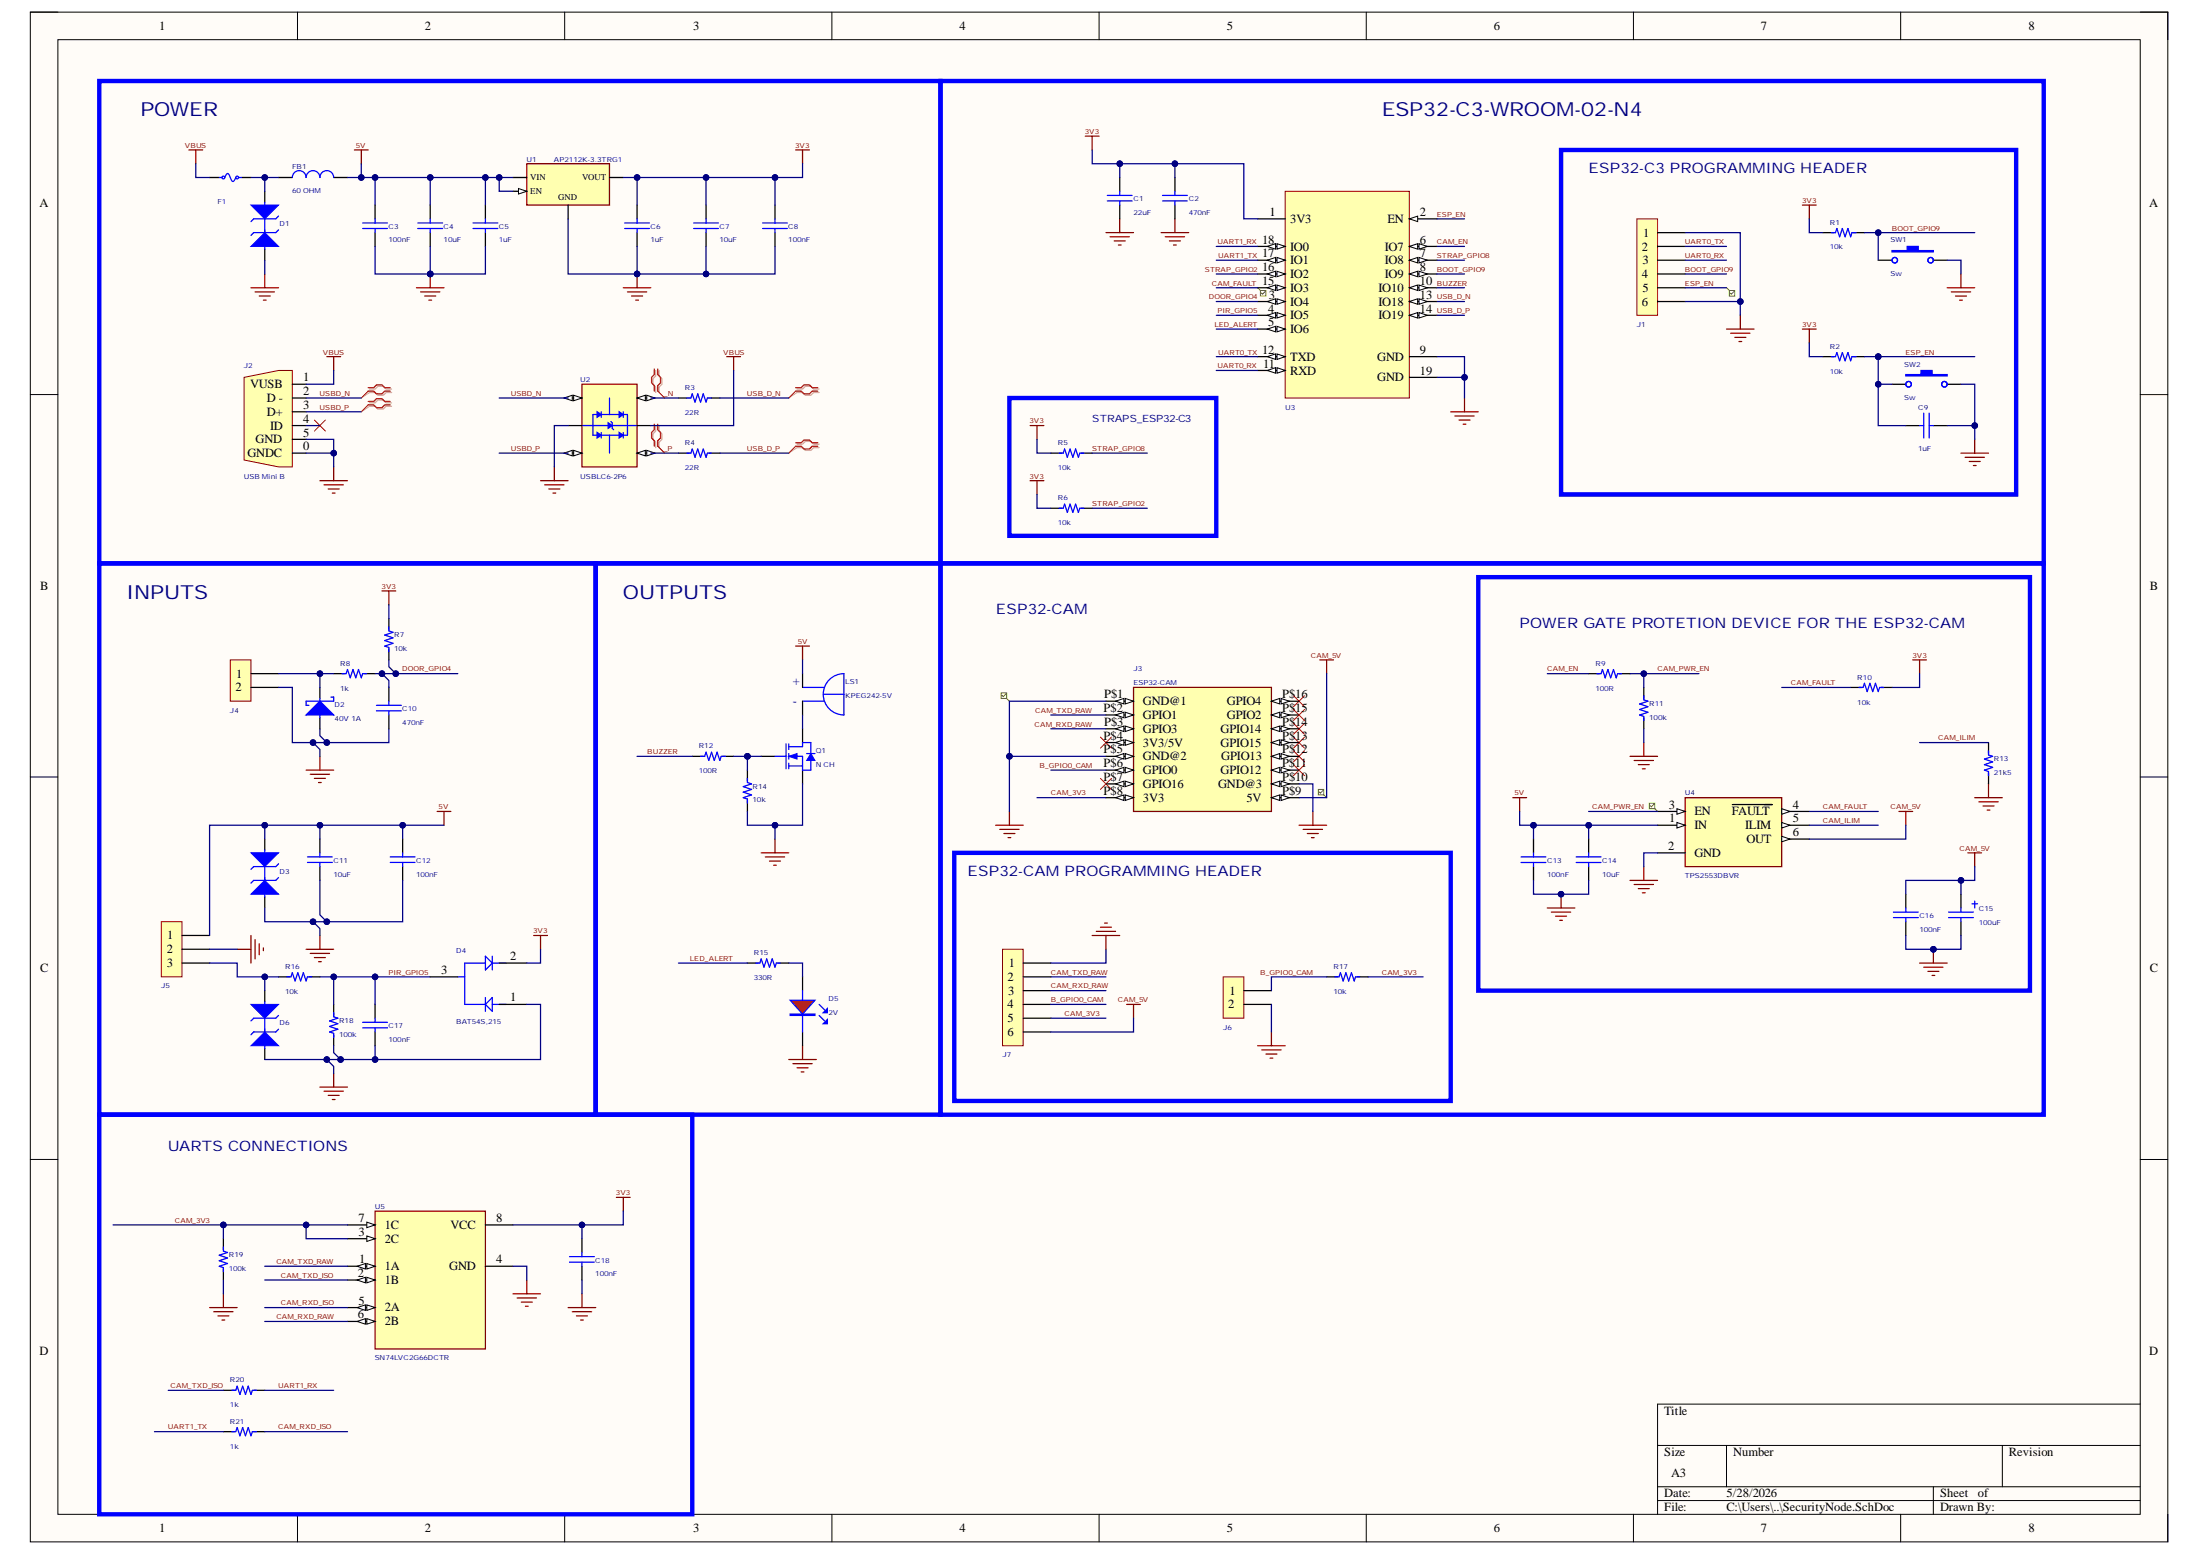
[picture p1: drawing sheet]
# Altium project SecurityNode.PrjPcb
1 sheet, 63 parts. Net scope: global (net labels, ports and power ports of the same name join across sheets).
Board file: SecurityNode.PcbDoc

## Sheet SecurityNode.SchDoc: SecurityNode
size A3; Author: Jeronimo Vargas Orozco; Revision: 1.0; SheetNumber: 1; SheetTotal: 1

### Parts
C1  value 22uF  [0805_cap]  (hidden comment: 22uF 16V)
C2  value 470nF  [0603_cap]  (hidden comment: 470nF 50V)
C3  value 100nF  [0603_cap]  (hidden comment: 100nF 6.3V)
C4  value 10uF  [0603_cap]  (hidden comment: 10uF 10V)
C5  value 1uF  [0603_cap]  (hidden comment: 1uF 50V)
C6  value 1uF  [0603_cap]  (hidden comment: 1uF 50V)
C7  value 10uF  [0603_cap]  (hidden comment: 10uF 10V)
C8  value 100nF  [0603_cap]  (hidden comment: 100nF 6.3V)
C9  value 1uF  [0603_cap]  (hidden comment: 1uF 50V)
C10  value 470nF  [0603_cap]  (hidden comment: 470nF 50V)
C11  value 10uF  [0603_cap]  (hidden comment: 10uF 10V)
C12  value 100nF  [0603_cap]  (hidden comment: 100nF 6.3V)
C13  value 100nF  [0603_cap]  (hidden comment: 100nF 6.3V)
C14  value 10uF  [0603_cap]  (hidden comment: 10uF 10V)
C15  value 100uF  [CAP_TH_2.5MM_6.3*12MM]  (hidden comment: 100uF 35V)
C16  value 100nF  [0603_cap]  (hidden comment: 100nF 6.3V)
C17  value 100nF  [0603_cap]  (hidden comment: 100nF 6.3V)
C18  value 100nF  [0603_cap]  (hidden comment: 100nF 6.3V)
D1  TVS 12V  [SOD_123FL]  (value not drawn)
D2  40V 1A  [SOD_123]
D3  TVS 12V  [SOD_123FL]  (value not drawn)
D4  BAT54S,215  [SOT23]
D5  2V  [0805_LED]
D6  TVS 12V  [SOD_123FL]  (value not drawn)
F1  YTL 1206L075/16V  [FUSC1608X31N]  (value not drawn)
FB1  value 60 OHM  [0603_fb]  (hidden comment: 60OHM 2A)
J1  6x1  [H_6x1_TH_100mil]  (value not drawn)  (no BOM)
J2  USB Mini B  [CON_5x1_SMD_miniUSB_B]
J3  ESP32-CAM  [ESP32-CAM]
J4  2x1  [H_2x1_TH_100mil]  (value not drawn)  (no BOM)
J5  3x1  [H_3X1_TH_100mil]  (value not drawn)  (no BOM)
J6  2x1  [H_2x1_TH_100mil]  (value not drawn)  (no BOM)
J7  6x1  [H_6x1_TH_100mil]  (value not drawn)  (no BOM)
LS1  KPEG242-5V  [XDCR_KPEG242-5V - duplicate]
Q1  N CH  [SOT_23_3]
R1  value 10k  [0603_res]  (hidden comment: 10k 1/10W)
R2  value 10k  [0603_res]  (hidden comment: 10k 1/10W)
R3  value 22R  [0603_res]  (hidden comment: RES 22Ω ±1% 100mW 0603)
R4  value 22R  [0603_res]  (hidden comment: RES 22Ω ±1% 100mW 0603)
R5  value 10k  [0603_res]  (hidden comment: 10k 1/10W)
R6  value 10k  [0603_res]  (hidden comment: 10k 1/10W)
R7  value 10k  [0603_res]  (hidden comment: 10k 1/10W)
R8  value 1k  [0603_res]  (hidden comment: 1k 1/10W)
R9  value 100R  [0603_res]  (hidden comment: 100R 1/10W)
R10  value 10k  [0603_res]  (hidden comment: 10k 1/10W)
R11  value 100k  [0603_res]  (hidden comment: RES 100kΩ ±1% 100mW 0603)
R12  value 100R  [0603_res]  (hidden comment: 100R 1/10W)
R13  value 21k5  [0603_res]  (hidden comment: RES 21.5kΩ ±1% 100mW 0603)
R14  value 10k  [0603_res]  (hidden comment: 10k 1/10W)
R15  value 330R  [0603_res]  (hidden comment: 330R 1/10W)
R16  value 10k  [0603_res]  (hidden comment: 10k 1/10W)
R17  value 10k  [0603_res]  (hidden comment: 10k 1/10W)
R18  value 100k  [0603_res]  (hidden comment: RES 100kΩ ±1% 100mW 0603)
R19  value 100k  [0603_res]  (hidden comment: RES 100kΩ ±1% 100mW 0603)
R20  value 1k  [0603_res]  (hidden comment: 1k 1/10W)
R21  value 1k  [0603_res]  (hidden comment: 1k 1/10W)
SW1  Sw  [Sw_PUSH_4.5x4.5x5mm]
SW2  Sw  [Sw_PUSH_4.5x4.5x5mm]
U1  AP2112K-3.3TRG1  [SOT95P285X140-5N]
U2  USBLC6-2P6  [SOT50P160X60-6N]
U3  ESP32-C3-WROOM-02-N4  [ESP32-C3-WROOM-02-N4]  (value not drawn)
U4  TPS2553DBVR  [SOT95P280X145-6N]
U5  SN74LVC2G66DCTR  [SN74LVC2G66DCTR]

### Blocks framed on the sheet
POWER: C3-C8 D1 F1 FB1 J2 R3 R4 U1 U2
ESP32-C3-WROOM-02-N4: C1 C2 U3
ESP32-C3 PROGRAMMING HEADER: C9 J1 R1 R2 SW1 SW2
STRAPS_ESP32-C3: R5 R6
INPUTS: C10-C12 C17 D2-D4 D6 J4 J5 R7 R8 R16 R18
OUTPUTS: D5 LS1 Q1 R12 R14 R15
ESP32-CAM: J3
POWER GATE PROTETION DEVICE FOR THE ESP32-CAM: C13-C16 R9-R11 R13 U4
ESP32-CAM PROGRAMMING HEADER: J6 J7 R17
UARTS CONNECTIONS: C18 R19-R21 U5

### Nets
3V3: C1.1 C2.1 C6.1 C7.1 C8.1 C18.1 D4.2 R1.1 R2.1 R5.1 R6.1 R7.2 R10.2 U1.5(VOUT) U3.1(3V3) U5.8(VCC)
5V: C3.1 C4.1 C5.1 C11.1 C12.1 C13.1 C14.1 D3.1 FB1.2 J5.1 LS1.P(POS) U1.1(VIN) U1.3(EN) U4.1(IN)
CAM_5V: C15.1 C16.1 J3.P$9(5V) J7.6 U4.6(OUT)
GND: C1.2 C2.2 C3.2 C4.2 C5.2 C6.2 C7.2 C8.2 C9.2 C10.2 C11.2 C12.2 C13.2 C14.2 C15.2 C16.2 C17.2 C18.2 D1.2 D2.2 D3.2 D4.1 D5.2 D6.2 J1.1 J1.6 J2.0(GNDC) J2.5(GND) J3.P$1(GND@1) J3.P$5(GND@2) J3.P$10(GND@3) J4.2 J5.2 J6.2 J7.1 Q1.2(S) R11.2 R13.2 R14.1 R18.2 R19.1 SW1.2 SW2.2 U1.2(GND) U2.2(GND) U3.9(GND) U3.19(GND) U4.2(GND) U5.4(GND)
VBUS: F1.1 J2.1(VUSB) U2.5(VBUS)
_N: R3.1 U2.6(I/O1_2)
_P: R4.1 U2.4(I/O2_2)
B_GPIO0_CAM: J3.P$6(GPIO0) J6.1 J7.4 R17.1
BOOT_GPIO9: J1.4 R1.2 SW1.1 U3.8(IO9)
BUZZER: R12.1 U3.10(IO10)
CAM_3V3: J3.P$8(3V3) J7.5 R17.2 R19.2 U5.3(2C) U5.7(1C)
CAM_EN: R9.1 U3.6(IO7)
CAM_FAULT: R10.1 U3.15(IO3) U4.4(~{FAULT})
CAM_ILIM: R13.1 U4.5(ILIM)
CAM_PWR_EN: R9.2 R11.1 U4.3(EN)
CAM_RXD_ISO: R21.2 U5.5(2A)
CAM_RXD_RAW: J3.P$3(GPIO3) J7.3 U5.6(2B)
CAM_TXD_ISO: R20.1 U5.2(1B)
CAM_TXD_RAW: J3.P$2(GPIO1) J7.2 U5.1(1A)
DOOR_GPIO4: C10.1 R7.1 R8.2 U3.3(IO4)
ESP_EN: C9.1 J1.5 R2.2 SW2.1 U3.2(EN)
LED_ALERT: R15.1 U3.5(IO6)
PIR_GPIO5: C17.1 D4.3 R16.1 R18.1 U3.4(IO5)
STRAP_GPIO2: R6.2 U3.16(IO2)
STRAP_GPIO8: R5.2 U3.7(IO8)
UART0_RX: J1.3 U3.11(RXD)
UART0_TX: J1.2 U3.12(TXD)
UART1_RX: R20.2 U3.18(IO0)
UART1_TX: R21.1 U3.17(IO1)
USB_D_N: R3.2 U3.13(IO18)
USB_D_P: R4.2 U3.14(IO19)
USBD_N: J2.2(D_-) U2.1(I/O1_1)
USBD_P: J2.3(D+) U2.3(I/O2_1)
NetD1_1: D1.1 F1.2 FB1.1
NetD2_1: D2.1 J4.1 R8.1
NetD5_1: D5.1(A) R15.2
NetD6_1: D6.1 J5.3 R16.2
NetLS1_N: LS1.N(NEG) Q1.3(D)
NetQ1_1: Q1.1(G) R12.2 R14.2

Not connected (* = marked no-connect by the designer): J2 4(ID)*; J3 P$4(3V3/5V)* P$7(GPIO16)* P$11(GPIO12)* P$12(GPIO13)* P$13(GPIO15)* P$14(GPIO14)* P$15(GPIO2)* P$16(GPIO4)*

### Layout directives
differential pair: _N, _P, USB_D_N, USB_D_P, USBD_N, USBD_P
